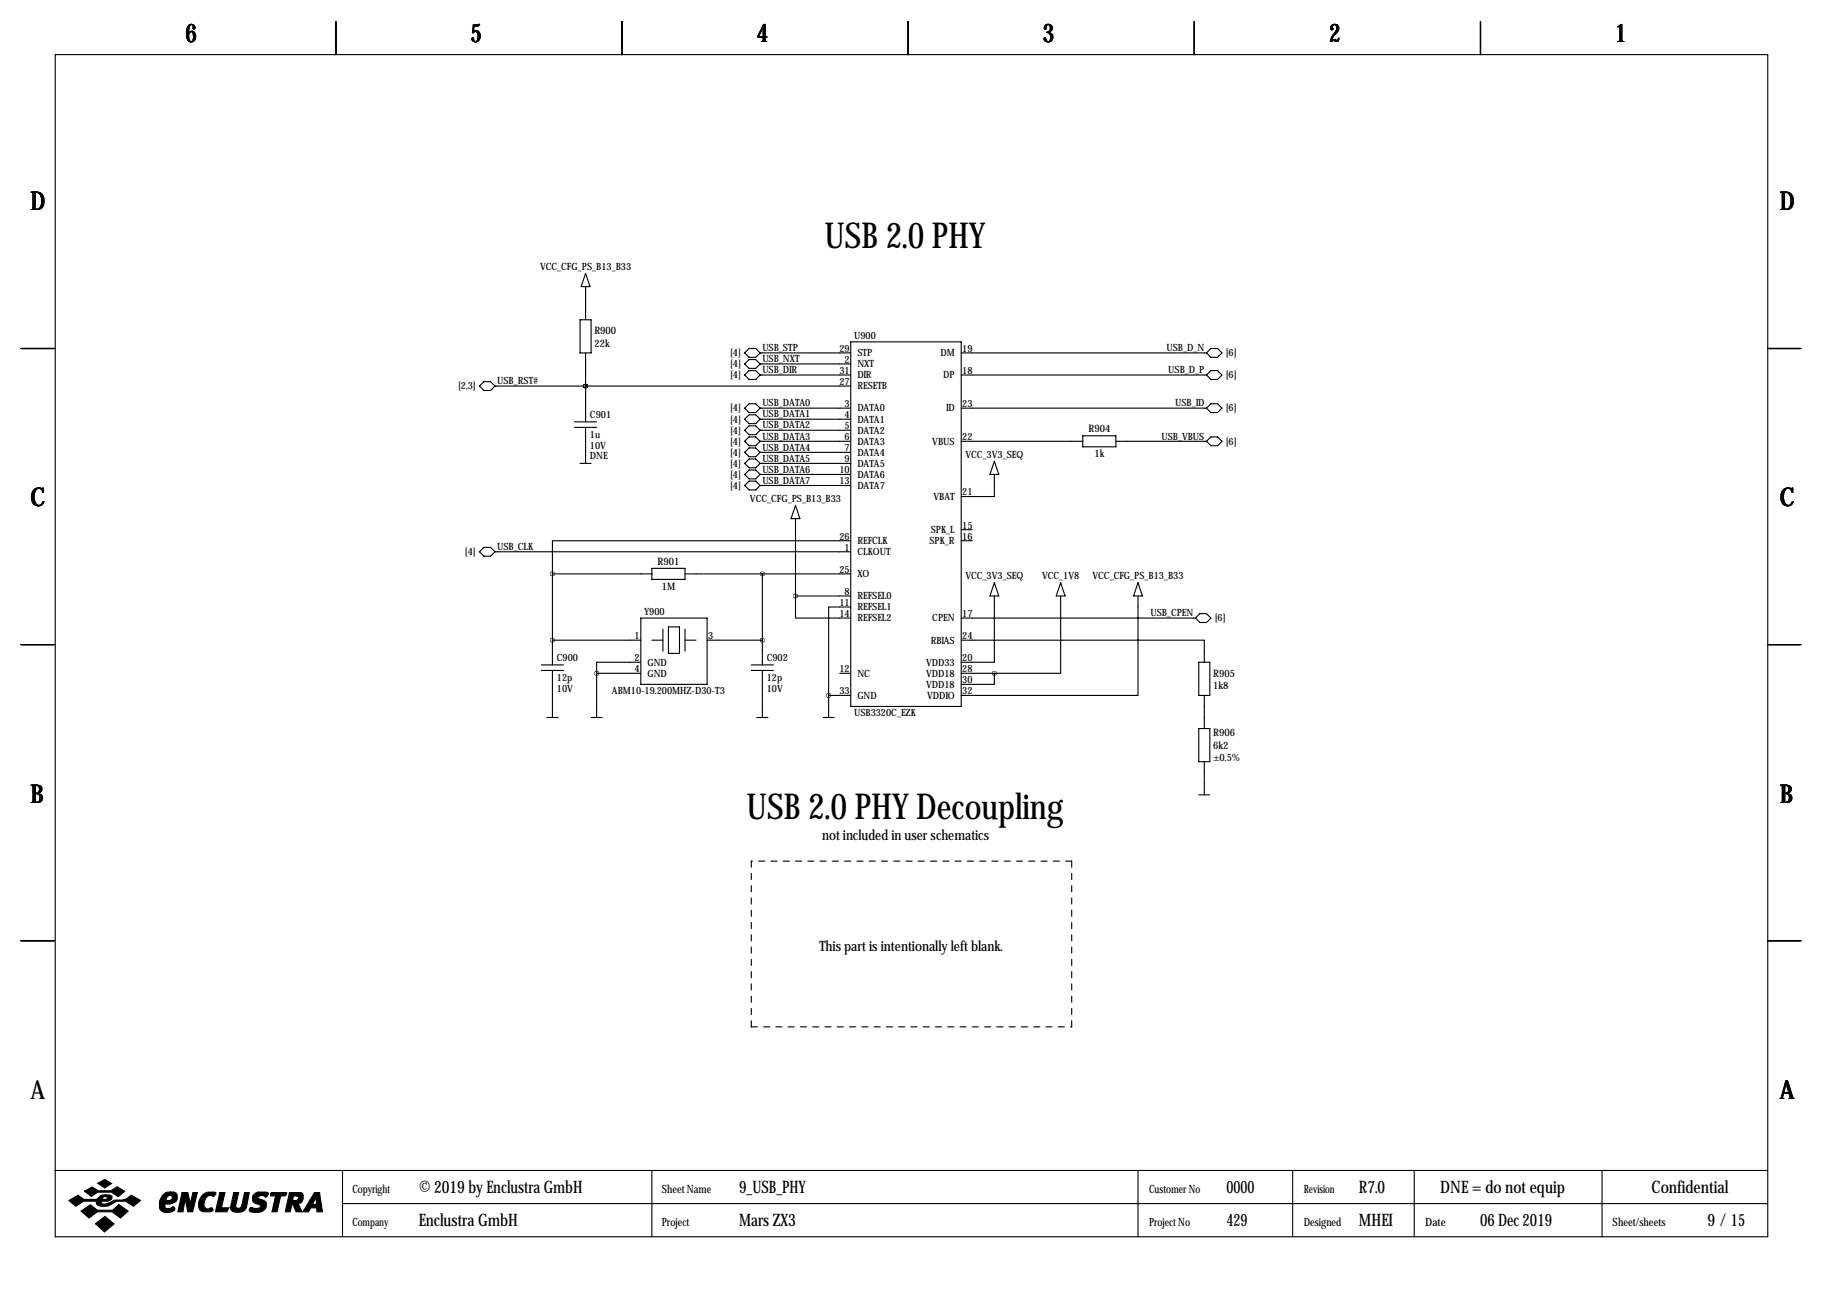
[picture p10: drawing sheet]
<svg xmlns="http://www.w3.org/2000/svg" width="419mm" height="297mm" viewBox="0 0 419 297" stroke-linecap="round" stroke-linejoin="round" font-family="sans-serif">
<g fill="none" stroke="#000" stroke-width=".25">
<path d="M12.7 12.6h393.7v271.7h-393.7zM77.2 4.9v7.7M143 4.9v7.7M208.8 4.9v7.7M274.6 4.9v7.7M340.4 4.9v7.7M133.3 73.5h2.6v7.6h-2.6zM134.6 65.9v7.6M134.6 62.9l1 3h-2zM195.6 78.6h25.4v83.8h-25.4zM4.8 80.1h7.6M111.3 87.7h1.5l1 1.1-1 1h-1.5l-1.1-1z"/>
<path d="M113.8 88.8h81.8M132.1 97h5.1M132.1 98.3h5.1M134.6 88.8h.1M134.6 81.1v15.9M134.6 98.3v8.2M171.2 81.1l1-1h1.5l1.1 1-1.1 1.1h-1.5zM171.2 83.7l1-1h1.5l1.1 1-1.1 1h-1.5zM171.2 86.2l1-1h1.5l1.1 1-1.1 1h-1.5zM171.2 93.8l1-1h1.5l1.1 1-1.1 1.1h-1.5zM171.2 96.4l1-1h1.5l1.1 1-1.1 1h-1.5zM171.2 98.9l1-1h1.5l1.1 1-1.1 1h-1.5z"/>
<path d="M174.8 83.7h20.8M174.8 93.8h20.8M174.8 96.4h20.8M174.8 98.9h20.8M174.8 86.2h20.8M174.8 81.1h20.8M221 93.8h56.4M221 86.2h56.4M221 81.1h56.4M277.4 81.1l1-1h1.5l1 1-1 1.1h-1.5zM277.4 86.2l1-1h1.5l1 1-1 1h-1.5zM277.4 93.8l1-1h1.5l1 1-1 1.1h-1.5z"/>
<path d="M406.4 80.1h7.6M133.3 106.5h2.6M171.2 101.5l1-1.1h1.5l1.1 1.1-1.1 1h-1.5zM171.2 104l1-1h1.5l1.1 1-1.1 1h-1.5zM171.2 106.5l1-1h1.5l1.1 1-1.1 1.1h-1.5zM171.2 109.1l1-1h1.5l1.1 1-1.1 1h-1.5zM171.2 111.6l1-1h1.5l1.1 1-1.1 1h-1.5zM174.8 101.5h20.8M174.8 104h20.8M174.8 106.5h20.8M174.8 109.1h20.8M174.8 111.6h20.8"/>
<path d="M182.9 116.2l1 3h-2zM182.9 119.2v17.8M221 101.5h27.9M228.6 109.1v5.1h-7.6M228.6 106l1 3.1h-2zM248.9 100.2h7.6v2.5h-7.6zM256.5 101.5h20.9M277.4 101.5l1-1.1h1.5l1 1.1-1 1h-1.5zM111.3 125.8h1.5l1 1.1-1 1h-1.5l-1.1-1zM113.8 126.9h81.8M127 131.9v21M127 131.9h22.9"/>
<path d="M149.9 130.7h7.6v2.5h-7.6zM157.5 131.9h38.1M175.3 131.9v21M182.9 137v5.1h12.7M182.9 137h12.7M195.6 139.6h-5.1v20.3M195.6 124.3h-68.6v7.6M221 121.8h2.5M221 124.3h2.5M228.6 137v15.3h-7.6M228.6 134l1 3h-2zM243.8 137v17.8h-15.2"/>
<path d="M243.8 134l1.1 3h-2.1zM261.6 137v22.9h-40.6M261.6 134l1 3h-2zM4.8 148.2h7.6M124.5 152.9h5M124.5 154.1h5M127 147.2h20.3M127 154.1v10.9M137.2 154.8h10.1M137.2 154.8v10.2M147.3 152.3h-10.1v2.5M147.3 142.1h15.3v15.2h-15.3z"/>
<path d="M149.9 147.2h2.5M152.4 144.6v5.1M153.7 144.1h2.5v6.1h-2.5zM157.5 144.6v5.1M157.5 147.2h2.5M162.6 147.2h12.7M172.7 152.9h5.1M172.7 154.1h5.1M175.3 154.1v10.9M190.5 159.9h5.1M190.5 159.9v5.1M193 154.8h2.6"/>
<path d="M221 147.2h55.9v5.1M221 142.1h53.8M221 154.8h7.6M228.6 154.8v2.5h-7.6M274.8 142.1l1-1h1.6l1 1-1 1h-1.6zM275.6 152.3h2.5v7.6h-2.5zM276.9 159.9v7.6M406.4 148.2h7.6M125.7 165h2.6M135.9 165h2.5M174 165h2.5M189.2 165h2.6"/>
<path d="M275.6 167.5h2.5v7.6h-2.5zM276.9 175.1v7.6M275.6 182.7h2.5M4.8 216.3h7.6M406.4 216.3h7.6M12.6 269.1h393.7M78.7 269.1v15.2M78.7 276.7h327.6M149.9 269.1v15.2M261.6 269.1v15.2M297.2 269.1v15.2M325.1 269.1v15.2"/>
<path d="M368.3 269.1v15.2"/>
</g>
<g fill="#000" stroke="#000" stroke-width=".25">
<path d="M15.8 276l2.1-1.2 1.4 1h2.8l.3-.2a1.77 1.77 0 0 1 1.9-.9v.4l-.6 .2-.2 .5h.9l.3-.6-.4-.1v-.4h.9a.59 .59 0 0 1 .6 .7l-.2 .4-.8 .4h-1.4l-.1 .1 .1 .4a3.2 3.2 0 0 0 2.7-.7l.3-.1a4 4 0 0 0 3.8-1.1l2.1 1.2-1.6 1.3a4 4 0 0 0-5.5-.2 2.66 2.66 0 0 1-2.9-.2l-.1-.7h-3l-1.8 1.1zM19.4 273.9l1.8-1 1.4 .9h2.9l1.4-.9 1.8 1-1.5 1.2-1.5-1h-3.2l-1.5 .9zM22.5 272l1.6-.8 1.6 .9-1.6 1zM18.6 278.4l2.2-1.4 1.6 1.2h3.5l1.4-1.2 2.2 1.4-1.8 1.6-1.9-1.4h-3.4l-1.9 1.4zM37.4 274.7a1.75 1.75 0 0 1 1.8-.6v.7a.82 .82 0 0 0-.8 1.2h.6a.6 .6 0 0 0 .6-.5 .6 .6 0 0 0-.4-.7v-.7h.8l.5 .3a1.61 1.61 0 0 1 0 1.7 1.61 1.61 0 0 1-1.5 .7h-1v.9l.2 .1h.9l.7-.4 .4 .4a1.06 1.06 0 0 1-1.3 1 1.82 1.82 0 0 1-2.2-1.1 3.5 3.5 0 0 1 .7-3zM41.9 274.2h1.3l.5 2.6 .6-2.6h1.1l-1.1 4.4h-1.1l-.6-2.9-.5 2.9h-1.2zM46.7 274.6a2.78 2.78 0 0 1 2.9-.4l-.4 .9a1.32 1.32 0 0 0-2.1 .8l-.2 .8a.98 .98 0 0 0 1.1 1.2 .55 .55 0 0 1 .6-.2 .55 .55 0 0 1 .4 .6l-.7 .3-1.8-.1a1.79 1.79 0 0 1-.8-2.3zM50.5 274.2h1.2l-.8 3.5h1.7l-.4 .9h-2.7zM53.7 274.2h1.2l-.7 3.1a.73 .73 0 0 0 .7 .5 .73 .73 0 0 0 .7-.6l.6-3h1.1l-.7 3.4a2.28 2.28 0 0 1-3.6 .4v-.4zM58.3 274.7l.8-.6h2.1l.5 .2v.2l-.6 .7a.96 .96 0 0 0-1-.4 .96 .96 0 0 0-.8 .6l1.7 .8a1.71 1.71 0 0 1-.1 1.8 1.71 1.71 0 0 1-1.7 .8l-1.4-.2a.51 .51 0 0 1-.4-.7 .51 .51 0 0 1 .8-.2l1 .1a.52 .52 0 0 0 .6-.2 .52 .52 0 0 0-.2-.7 1.39 1.39 0 0 1-1.4-.6 1.39 1.39 0 0 1 .1-1.6zM62.2 274.4l.2-.2h3.5l-.1 .4-.3 .3h-1l-.8 3.7h-1.2l.8-3.7h-1.1zM66.5 274.2h1.7v.7h-.7l-.2 1.1h.9l.3-.3a.44 .44 0 0 0 .1-.5 .44 .44 0 0 0-.4-.3v-.7h1l.3 .2 .2 .3v.9a1.03 1.03 0 0 1-1.2 1l.9 2h-1.3l-.8-1.8h-.1l-.5 1.8h-1.1z"/>
<path d="M72.3 274.2h1.2l.6 4.4h-1.3v-.9h-1.3l-.6 .9h-1.3l1.7-2.7h1l-.4 .8 .2 .2h.4l.2-.2v-1.5l-.4 .7h-1zM21.9 281.3l2.2-1.6 2.1 1.7-2.2 1.8z"/>
</g>
<path d="M172.7 198v38.1M246.4 198h-73.7M172.7 236.1h73.7M246.4 236.1v-38.1" fill="none" stroke="#000" stroke-width=".25" stroke-dasharray="1.4 1.4"/>
<path d="M137.1 154.8a.05 .05 0 0 0 .1 0 .05 .05 0 0 0-.1 0zM134.6 88.8a.05 .05 0 0 0 .1 0 .05 .05 0 0 0-.1 0zM134.6 88.8a.05 .05 0 0 0 .1 0 .05 .05 0 0 0-.1 0zM182.8 137a.05 .05 0 0 0 .1 0 .05 .05 0 0 0-.1 0zM175.2 147.2a.05 .05 0 0 0 .1 0 .05 .05 0 0 0-.1 0zM175.2 131.9a.05 .05 0 0 0 .1 0 .05 .05 0 0 0-.1 0z" fill="#000" stroke="#000" stroke-width="1"/>
<g font-size="8.2">
<text x="189.6" y="57">USB 2.0 PHY</text>
<text x="171.7" y="188.2">USB 2.0 PHY Decoupling</text>
</g>
<g font-size="5.9">
<text x="42.7" y="9.8">6</text>
<text x="108.2" y="9.8">5</text>
<text x="174" y="9.8">4</text>
<text x="239.8" y="9.8">3</text>
<text x="305.6" y="9.8">2</text>
<text x="371.3" y="9.8">1</text>
<text x="7" y="48.4">D</text>
<text x="409.2" y="48.4">D</text>
<text x="7" y="116.4">C</text>
<text x="409.2" y="116.4">C</text>
<text x="7" y="184.5">B</text>
<text x="409.2" y="184.5">B</text>
<text x="7" y="252.6">A</text>
<text x="409.2" y="252.6">A</text>
</g>
<g font-size="4">
<text x="96.3" y="274.2">© 2019 by Enclustra GmbH</text>
<text x="169.9" y="274.2">9_USB_PHY</text>
<text x="281.9" y="274.2">0000</text>
<text x="312.4" y="274.2">R7.0</text>
<text x="331.1" y="274.2">DNE = do not equip</text>
<text x="379.7" y="274.2">Confidential</text>
<text x="96.3" y="281.8">Enclustra GmbH</text>
<text x="169.9" y="281.8">Mars ZX3</text>
<text x="281.9" y="281.8">429</text>
<text x="312.4" y="281.8">MHEI</text>
<text x="340.3" y="281.8">06 Dec 2019</text>
<text x="392.6" y="281.8">9 / 15</text>
</g>
<g font-size="3.3">
<text x="189" y="193.1">not included in user schematics</text>
<text x="188.4" y="218.6">This part is intentionally left blank.</text>
</g>
<g font-size="2.6">
<text x="81" y="274.2">Copyright</text>
<text x="152.1" y="274.2">Sheet Name</text>
<text x="264.2" y="274.2">Customer No</text>
<text x="299.7" y="274.2">Revision</text>
<text x="81" y="281.8">Company</text>
<text x="152.1" y="281.8">Project</text>
<text x="264.2" y="281.8">Project No</text>
<text x="299.7" y="281.8">Designed</text>
<text x="327.7" y="281.8">Date</text>
<text x="370.7" y="281.8">Sheet/sheets</text>
</g>
<g font-size="2.4">
<text x="136.7" y="76.8">R900</text>
<text x="136.7" y="79.7">22k</text>
<text x="250.2" y="99.4">R904</text>
<text x="251.6" y="105.1">1k</text>
<text x="151.2" y="129.9">R901</text>
<text x="152.1" y="135.6">1M</text>
<text x="278.9" y="155.6">R905</text>
<text x="278.9" y="158.4">1k8</text>
<text x="278.9" y="169.3">R906</text>
<text x="278.9" y="172.1">6k2</text>
<text x="278.9" y="174.9">±0.5%</text>
</g>
<g font-size="2.3">
<text x="124.2" y="62.1">VCC_CFG_PS_B13_B33</text>
<text x="196.3" y="77.8">U900</text>
<text x="167.8" y="81.9">[4]</text>
<text x="175.3" y="80.7">USB_STP</text>
<text x="175.3" y="83.3">USB_NXT</text>
<text x="193" y="80.9">29</text>
<text x="194.2" y="83.4">2</text>
<text x="197.1" y="81.9">STP</text>
<text x="216.2" y="81.9">DM</text>
<text x="221.2" y="80.9">19</text>
<text x="268.2" y="80.7">USB_D_N</text>
<text x="281.8" y="81.9">[6]</text>
<text x="105.3" y="89.5">[2,3]</text>
<text x="114.3" y="88.4">USB_RST#</text>
<text x="167.8" y="84.4">[4]</text>
<text x="167.8" y="87">[4]</text>
<text x="175.3" y="85.8">USB_DIR</text>
<text x="193" y="88.5">27</text>
<text x="193" y="86">31</text>
<text x="197.1" y="84.4">NXT</text>
<text x="197.1" y="89.5">RESETB</text>
<text x="197.1" y="87">DIR</text>
<text x="216.9" y="87">DP</text>
<text x="221.2" y="86">18</text>
<text x="268.6" y="85.8">USB_D_P</text>
<text x="281.8" y="87">[6]</text>
<text x="167.8" y="94.6">[4]</text>
<text x="175.3" y="93.4">USB_DATA0</text>
<text x="175.3" y="96">USB_DATA1</text>
<text x="194.2" y="93.6">3</text>
<text x="197.1" y="94.6">DATA0</text>
<text x="217.5" y="94.6">ID</text>
<text x="221.2" y="93.6">23</text>
<text x="270.2" y="93.4">USB_ID</text>
<text x="281.8" y="94.6">[6]</text>
<text x="135.6" y="96.1">C901</text>
<text x="135.6" y="100.7">1u</text>
<text x="167.8" y="97.1">[4]</text>
<text x="167.8" y="99.7">[4]</text>
<text x="175.3" y="98.5">USB_DATA2</text>
<text x="175.3" y="101.1">USB_DATA3</text>
<text x="194.2" y="96.1">4</text>
<text x="194.2" y="98.7">5</text>
<text x="194.2" y="101.2">6</text>
<text x="197.1" y="97.1">DATA1</text>
<text x="197.1" y="99.7">DATA2</text>
<text x="221.2" y="101.2">22</text>
<text x="267" y="101.1">USB_VBUS</text>
<text x="135.6" y="105.5">DNE</text>
<text x="135.6" y="103.2">10V</text>
<text x="167.8" y="102.2">[4]</text>
<text x="167.8" y="104.8">[4]</text>
<text x="167.8" y="107.3">[4]</text>
<text x="175.3" y="103.6">USB_DATA4</text>
<text x="175.3" y="106.1">USB_DATA5</text>
<text x="194.2" y="103.7">7</text>
<text x="194.2" y="106.3">9</text>
<text x="197.1" y="102.2">DATA3</text>
<text x="197.1" y="104.8">DATA4</text>
<text x="197.1" y="107.3">DATA5</text>
<text x="214.3" y="102.2">VBUS</text>
<text x="221.9" y="105.3">VCC_3V3_SEQ</text>
<text x="281.8" y="102.2">[6]</text>
<text x="167.8" y="109.8">[4]</text>
<text x="167.8" y="112.4">[4]</text>
<text x="175.3" y="108.7">USB_DATA6</text>
<text x="175.3" y="111.2">USB_DATA7</text>
<text x="193" y="108.8">10</text>
<text x="193" y="111.4">13</text>
<text x="197.1" y="109.8">DATA6</text>
<text x="197.1" y="112.4">DATA7</text>
<text x="221.2" y="113.9">21</text>
<text x="172.4" y="115.4">VCC_CFG_PS_B13_B33</text>
<text x="214.6" y="114.9">VBAT</text>
<text x="193" y="124.1">26</text>
<text x="197.1" y="125.1">REFCLK</text>
<text x="213.7" y="125.1">SPK_R</text>
<text x="214" y="122.5">SPK_L</text>
<text x="221.2" y="121.5">15</text>
<text x="221.2" y="124.1">16</text>
<text x="106.9" y="127.6">[4]</text>
<text x="114.3" y="126.5">USB_CLK</text>
<text x="193" y="131.7">25</text>
<text x="194.2" y="126.6">1</text>
<text x="197.1" y="127.6">CLKOUT</text>
<text x="194.2" y="136.8">8</text>
<text x="197.1" y="137.8">REFSEL0</text>
<text x="197.1" y="132.7">XO</text>
<text x="221.9" y="133.2">VCC_3V3_SEQ</text>
<text x="239.6" y="133.2">VCC_1V8</text>
<text x="251.2" y="133.2">VCC_CFG_PS_B13_B33</text>
<text x="148.1" y="141.3">Y900</text>
<text x="193" y="139.3">11</text>
<text x="193" y="141.8">14</text>
<text x="197.1" y="140.3">REFSEL1</text>
<text x="197.1" y="142.9">REFSEL2</text>
<text x="214.3" y="142.9">CPEN</text>
<text x="221.2" y="141.8">17</text>
<text x="264.5" y="141.7">USB_CPEN</text>
<text x="279.2" y="142.9">[6]</text>
<text x="145.9" y="146.9">1</text>
<text x="162.8" y="146.9">3</text>
<text x="214" y="147.9">RBIAS</text>
<text x="221.2" y="146.9">24</text>
<text x="128" y="152">C900</text>
<text x="145.9" y="152">2</text>
<text x="145.9" y="154.5">4</text>
<text x="148.8" y="153">GND</text>
<text x="148.8" y="155.6">GND</text>
<text x="176.3" y="152">C902</text>
<text x="193" y="154.5">12</text>
<text x="197.1" y="155.6">NC</text>
<text x="212.9" y="153">VDD33</text>
<text x="212.9" y="155.6">VDD18</text>
<text x="221.2" y="152">20</text>
<text x="221.2" y="154.5">28</text>
<text x="128" y="156.6">12p</text>
<text x="128" y="159.1">10V</text>
<text x="140.7" y="159.6">ABM10-19.200MHZ-D30-T3</text>
<text x="176.3" y="156.6">12p</text>
<text x="176.3" y="159.1">10V</text>
<text x="193" y="159.6">33</text>
<text x="197.1" y="160.6">GND</text>
<text x="212.9" y="158.1">VDD18</text>
<text x="213.2" y="160.6">VDDIO</text>
<text x="221.2" y="157.1">30</text>
<text x="221.2" y="159.6">32</text>
<text x="196.3" y="164.7">USB3320C_EZK</text>
</g>
</svg>
